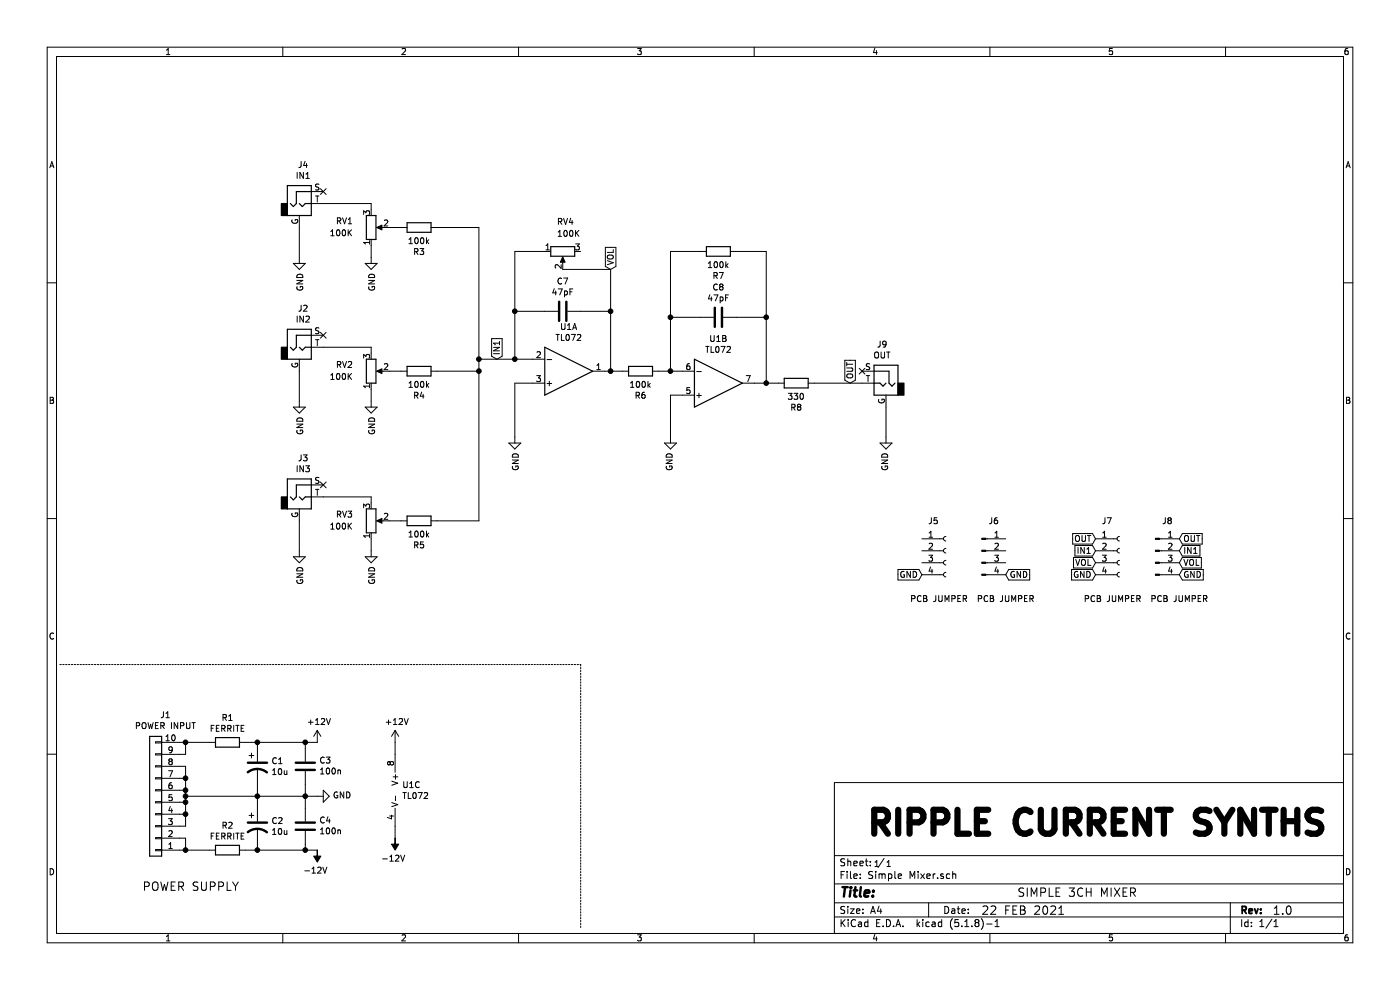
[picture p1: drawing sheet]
EESchema Schematic File Version 4
EELAYER 30 0
EELAYER END
$Descr A4 11693 8268
encoding utf-8
Sheet 1 1
Title ""
Date ""
Rev ""
Comp ""
Comment1 ""
Comment2 ""
Comment3 ""
Comment4 ""
$EndDescr
$Comp
L Connector_Generic:Conn_01x10 J?
U 1 1
P 1300 6700
AR Path="/60299D09/602B6C99" Ref="J?"  Part="1" 
AR Path="/602B6C99" Ref="J1"  Part="1" 
F 0 "J1" H 1218 5975 50  0000 C CNN
F 1 "POWER INPUT" H 1218 6066 50  0000 C CNN
F 2 "Connector_IDC:IDC-Header_2x05_P2.54mm_Vertical" H 1300 6700 50  0001 C CNN
F 3 "~" H 1300 6700 50  0001 C CNN
	1    1300 6700
	-1   0    0    1   
$EndComp
$Comp
L Device:R R?
U 1 1
P 1900 6200
AR Path="/60299D09/602B6C9F" Ref="R?"  Part="1" 
AR Path="/602B6C9F" Ref="R1"  Part="1" 
F 0 "R1" V 1693 6200 50  0000 C CNN
F 1 "FERRITE" V 1784 6200 50  0000 C CNN
F 2 "Resistor_THT:R_Axial_DIN0204_L3.6mm_D1.6mm_P7.62mm_Horizontal" V 1830 6200 50  0001 C CNN
F 3 "~" H 1900 6200 50  0001 C CNN
	1    1900 6200
	0    1    1    0   
$EndComp
$Comp
L Device:R R?
U 1 1
P 1900 7100
AR Path="/60299D09/602B6CA5" Ref="R?"  Part="1" 
AR Path="/602B6CA5" Ref="R2"  Part="1" 
F 0 "R2" V 1693 7100 50  0000 C CNN
F 1 "FERRITE" V 1784 7100 50  0000 C CNN
F 2 "Resistor_THT:R_Axial_DIN0204_L3.6mm_D1.6mm_P7.62mm_Horizontal" V 1830 7100 50  0001 C CNN
F 3 "~" H 1900 7100 50  0001 C CNN
	1    1900 7100
	0    1    1    0   
$EndComp
$Comp
L Device:CP1 C?
U 1 1
P 2150 6400
AR Path="/60299D09/602B6CAB" Ref="C?"  Part="1" 
AR Path="/602B6CAB" Ref="C1"  Part="1" 
F 0 "C1" H 2265 6446 50  0000 L CNN
F 1 "10u" H 2265 6355 50  0000 L CNN
F 2 "Capacitor_THT:CP_Radial_D6.3mm_P2.50mm" H 2150 6400 50  0001 C CNN
F 3 "~" H 2150 6400 50  0001 C CNN
	1    2150 6400
	1    0    0    -1  
$EndComp
$Comp
L Device:CP1 C?
U 1 1
P 2150 6900
AR Path="/60299D09/602B6CB1" Ref="C?"  Part="1" 
AR Path="/602B6CB1" Ref="C2"  Part="1" 
F 0 "C2" H 2265 6946 50  0000 L CNN
F 1 "10u" H 2265 6855 50  0000 L CNN
F 2 "Capacitor_THT:CP_Radial_D6.3mm_P2.50mm" H 2150 6900 50  0001 C CNN
F 3 "~" H 2150 6900 50  0001 C CNN
	1    2150 6900
	1    0    0    -1  
$EndComp
$Comp
L power:GND #PWR?
U 1 1
P 2650 6650
AR Path="/60299D09/602B6CB7" Ref="#PWR?"  Part="1" 
AR Path="/602B6CB7" Ref="#PWR06"  Part="1" 
F 0 "#PWR06" H 2650 6400 50  0001 C CNN
F 1 "GND" V 2655 6522 50  0000 R CNN
F 2 "" H 2650 6650 50  0001 C CNN
F 3 "" H 2650 6650 50  0001 C CNN
	1    2650 6650
	0    -1   -1   0   
$EndComp
$Comp
L power:+12V #PWR?
U 1 1
P 2650 6200
AR Path="/60299D09/602B6CBD" Ref="#PWR?"  Part="1" 
AR Path="/602B6CBD" Ref="#PWR05"  Part="1" 
F 0 "#PWR05" H 2650 6050 50  0001 C CNN
F 1 "+12V" H 2665 6373 50  0000 C CNN
F 2 "" H 2650 6200 50  0001 C CNN
F 3 "" H 2650 6200 50  0001 C CNN
	1    2650 6200
	1    0    0    -1  
$EndComp
$Comp
L power:-12V #PWR?
U 1 1
P 2650 7100
AR Path="/60299D09/602B6CC3" Ref="#PWR?"  Part="1" 
AR Path="/602B6CC3" Ref="#PWR07"  Part="1" 
F 0 "#PWR07" H 2650 7200 50  0001 C CNN
F 1 "-12V" H 2665 7273 50  0000 C CNN
F 2 "" H 2650 7100 50  0001 C CNN
F 3 "" H 2650 7100 50  0001 C CNN
	1    2650 7100
	-1   0    0    1   
$EndComp
Wire Wire Line
	1500 6200 1550 6200
Wire Wire Line
	1500 6300 1550 6300
Wire Wire Line
	1550 6300 1550 6200
Connection ~ 1550 6200
Wire Wire Line
	1550 6200 1750 6200
Wire Wire Line
	1500 7100 1550 7100
Wire Wire Line
	1500 7000 1550 7000
Wire Wire Line
	1550 7000 1550 7100
Connection ~ 1550 7100
Wire Wire Line
	1550 7100 1750 7100
Wire Wire Line
	1500 6900 1550 6900
Wire Wire Line
	1550 6900 1550 6800
Wire Wire Line
	1550 6400 1500 6400
Wire Wire Line
	1500 6500 1550 6500
Connection ~ 1550 6500
Wire Wire Line
	1550 6500 1550 6400
Wire Wire Line
	1500 6600 1550 6600
Connection ~ 1550 6600
Wire Wire Line
	1550 6600 1550 6500
Wire Wire Line
	1500 6700 1550 6700
Connection ~ 1550 6700
Wire Wire Line
	1550 6700 1550 6650
Wire Wire Line
	1500 6800 1550 6800
Connection ~ 1550 6800
Wire Wire Line
	1550 6800 1550 6700
Connection ~ 1550 6650
Wire Wire Line
	1550 6650 1550 6600
Text Notes 2000 7450 2    70   ~ 0
POWER SUPPLY
Wire Wire Line
	1550 6650 2150 6650
Wire Wire Line
	2050 7100 2150 7100
$Comp
L Device:C C?
U 1 1
P 2550 6400
AR Path="/60299D09/602B6CE7" Ref="C?"  Part="1" 
AR Path="/602B6CE7" Ref="C3"  Part="1" 
F 0 "C3" H 2435 6354 50  0000 R CNN
F 1 "100n" H 2435 6445 50  0000 R CNN
F 2 "Capacitor_THT:C_Disc_D3.0mm_W2.0mm_P2.50mm" H 2588 6250 50  0001 C CNN
F 3 "~" H 2550 6400 50  0001 C CNN
	1    2550 6400
	-1   0    0    1   
$EndComp
$Comp
L Device:C C?
U 1 1
P 2550 6900
AR Path="/60299D09/602B6CED" Ref="C?"  Part="1" 
AR Path="/602B6CED" Ref="C4"  Part="1" 
F 0 "C4" H 2435 6854 50  0000 R CNN
F 1 "100n" H 2435 6945 50  0000 R CNN
F 2 "Capacitor_THT:C_Disc_D3.0mm_W2.0mm_P2.50mm" H 2588 6750 50  0001 C CNN
F 3 "~" H 2550 6900 50  0001 C CNN
	1    2550 6900
	-1   0    0    1   
$EndComp
Wire Wire Line
	2550 6250 2550 6200
Wire Wire Line
	2050 6200 2150 6200
Connection ~ 2550 6200
Wire Wire Line
	2550 6200 2650 6200
Wire Wire Line
	2150 6250 2150 6200
Connection ~ 2150 6200
Wire Wire Line
	2150 6200 2550 6200
Wire Wire Line
	2150 6750 2150 6650
Connection ~ 2150 6650
Wire Wire Line
	2150 6650 2550 6650
Wire Wire Line
	2150 6550 2150 6650
Wire Wire Line
	2550 6550 2550 6650
Connection ~ 2550 6650
Wire Wire Line
	2550 6650 2650 6650
Wire Wire Line
	2550 6750 2550 6650
Wire Wire Line
	2550 7050 2550 7100
Connection ~ 2550 7100
Wire Wire Line
	2550 7100 2650 7100
Wire Wire Line
	2150 7050 2150 7100
Connection ~ 2150 7100
Wire Wire Line
	2150 7100 2550 7100
$Comp
L power:-12V #PWR?
U 1 1
P 3300 7000
AR Path="/60299D09/602BD469" Ref="#PWR?"  Part="1" 
AR Path="/602BD469" Ref="#PWR09"  Part="1" 
F 0 "#PWR09" H 3300 7100 50  0001 C CNN
F 1 "-12V" H 3315 7173 50  0000 C CNN
F 2 "" H 3300 7000 50  0001 C CNN
F 3 "" H 3300 7000 50  0001 C CNN
	1    3300 7000
	-1   0    0    1   
$EndComp
$Comp
L power:+12V #PWR?
U 1 1
P 3300 6200
AR Path="/60299D09/602BD46F" Ref="#PWR?"  Part="1" 
AR Path="/602BD46F" Ref="#PWR08"  Part="1" 
F 0 "#PWR08" H 3300 6050 50  0001 C CNN
F 1 "+12V" H 3315 6373 50  0000 C CNN
F 2 "" H 3300 6200 50  0001 C CNN
F 3 "" H 3300 6200 50  0001 C CNN
	1    3300 6200
	1    0    0    -1  
$EndComp
$Comp
L power:GND #PWR?
U 1 1
P 2500 3350
AR Path="/60299D09/602C0450" Ref="#PWR?"  Part="1" 
AR Path="/602C0450" Ref="#PWR03"  Part="1" 
F 0 "#PWR03" H 2500 3100 50  0001 C CNN
F 1 "GND" V 2505 3222 50  0000 R CNN
F 2 "" H 2500 3350 50  0001 C CNN
F 3 "" H 2500 3350 50  0001 C CNN
	1    2500 3350
	1    0    0    -1  
$EndComp
$Comp
L Connector:AudioJack2_Ground J3
U 1 1
P 2500 4150
F 0 "J3" H 2532 4475 50  0000 C CNN
F 1 "IN3" H 2532 4384 50  0000 C CNN
F 2 "JACK:Jack_3.5mm_QingPu_WQP-PJ398SM_Vertical_CircularHoles" H 2500 4150 50  0001 C CNN
F 3 "~" H 2500 4150 50  0001 C CNN
	1    2500 4150
	1    0    0    -1  
$EndComp
$Comp
L power:GND #PWR?
U 1 1
P 2500 4600
AR Path="/60299D09/602C4B23" Ref="#PWR?"  Part="1" 
AR Path="/602C4B23" Ref="#PWR04"  Part="1" 
F 0 "#PWR04" H 2500 4350 50  0001 C CNN
F 1 "GND" V 2505 4472 50  0000 R CNN
F 2 "" H 2500 4600 50  0001 C CNN
F 3 "" H 2500 4600 50  0001 C CNN
	1    2500 4600
	1    0    0    -1  
$EndComp
Text Notes 9500 7500 2    70   ~ 0
SIMPLE 3CH MIXER
Text Notes 7350 7250 2    50   ~ 0
1
Text Notes 7450 7250 2    50   ~ 0
1
Text Notes 8900 7650 2    70   ~ 0
22 FEB 2021
Text Notes 10800 7650 2    70   ~ 0
1.0
Text Notes 11100 7000 2    200  ~ 40
RIPPLE CURRENT SYNTHS
$Comp
L Connector:AudioJack2_Ground J2
U 1 1
P 2500 2900
F 0 "J2" H 2532 3225 50  0000 C CNN
F 1 "IN2" H 2532 3134 50  0000 C CNN
F 2 "JACK:Jack_3.5mm_QingPu_WQP-PJ398SM_Vertical_CircularHoles" H 2500 2900 50  0001 C CNN
F 3 "~" H 2500 2900 50  0001 C CNN
	1    2500 2900
	1    0    0    -1  
$EndComp
Wire Notes Line
	500  5550 4850 5550
Wire Notes Line
	4850 5550 4850 7750
NoConn ~ 2700 2800
NoConn ~ 2700 4050
$Comp
L Connector:Conn_01x04_Female J5
U 1 1
P 7900 4600
F 0 "J5" H 7750 4850 50  0000 L CNN
F 1 "PCB JUMPER" H 7600 4200 50  0000 L CNN
F 2 "Connector_PinHeader_2.54mm:PinHeader_1x04_P2.54mm_Vertical" H 7900 4600 50  0001 C CNN
F 3 "~" H 7900 4600 50  0001 C CNN
	1    7900 4600
	1    0    0    -1  
$EndComp
$Comp
L Connector:Conn_01x04_Male J6
U 1 1
P 8200 4600
F 0 "J6" H 8300 4850 50  0000 C CNN
F 1 "PCB JUMPER" H 8400 4200 50  0000 C CNN
F 2 "Connector_PinHeader_2.54mm:PinHeader_1x04_P2.54mm_Vertical" H 8200 4600 50  0001 C CNN
F 3 "~" H 8200 4600 50  0001 C CNN
	1    8200 4600
	1    0    0    -1  
$EndComp
$Comp
L Connector:Conn_01x04_Female J7
U 1 1
P 9350 4600
F 0 "J7" H 9200 4850 50  0000 L CNN
F 1 "PCB JUMPER" H 9050 4200 50  0000 L CNN
F 2 "Connector_PinHeader_2.54mm:PinHeader_1x04_P2.54mm_Vertical" H 9350 4600 50  0001 C CNN
F 3 "~" H 9350 4600 50  0001 C CNN
	1    9350 4600
	1    0    0    -1  
$EndComp
$Comp
L Connector:Conn_01x04_Male J8
U 1 1
P 9650 4600
F 0 "J8" H 9750 4850 50  0000 C CNN
F 1 "PCB JUMPER" H 9850 4200 50  0000 C CNN
F 2 "Connector_PinHeader_2.54mm:PinHeader_1x04_P2.54mm_Vertical" H 9650 4600 50  0001 C CNN
F 3 "~" H 9650 4600 50  0001 C CNN
	1    9650 4600
	1    0    0    -1  
$EndComp
Text GLabel 9150 4800 0    50   Input ~ 0
GND
Text GLabel 7700 4800 0    50   Input ~ 0
GND
Text GLabel 8400 4800 2    50   Input ~ 0
GND
Text GLabel 9850 4800 2    50   Input ~ 0
GND
$Comp
L power:GND #PWR?
U 1 1
P 2500 2150
AR Path="/60299D09/605584C5" Ref="#PWR?"  Part="1" 
AR Path="/605584C5" Ref="#PWR01"  Part="1" 
F 0 "#PWR01" H 2500 1900 50  0001 C CNN
F 1 "GND" V 2505 2022 50  0000 R CNN
F 2 "" H 2500 2150 50  0001 C CNN
F 3 "" H 2500 2150 50  0001 C CNN
	1    2500 2150
	1    0    0    -1  
$EndComp
$Comp
L Connector:AudioJack2_Ground J4
U 1 1
P 2500 1700
F 0 "J4" H 2532 2025 50  0000 C CNN
F 1 "IN1" H 2532 1934 50  0000 C CNN
F 2 "JACK:Jack_3.5mm_QingPu_WQP-PJ398SM_Vertical_CircularHoles" H 2500 1700 50  0001 C CNN
F 3 "~" H 2500 1700 50  0001 C CNN
	1    2500 1700
	1    0    0    -1  
$EndComp
NoConn ~ 2700 1600
$Comp
L Device:R_POT RV1
U 1 1
P 3100 1900
F 0 "RV1" H 2950 1850 50  0000 R CNN
F 1 "100K" H 2950 1950 50  0000 R CNN
F 2 "Potentiometer_THT:Potentiometer_Alpha_RD901F-40-00D_Single_Vertical" H 3100 1900 50  0001 C CNN
F 3 "~" H 3100 1900 50  0001 C CNN
	1    3100 1900
	1    0    0    1   
$EndComp
$Comp
L Device:R_POT RV2
U 1 1
P 3100 3100
F 0 "RV2" H 2950 3050 50  0000 R CNN
F 1 "100K" H 2950 3150 50  0000 R CNN
F 2 "Potentiometer_THT:Potentiometer_Alpha_RD901F-40-00D_Single_Vertical" H 3100 3100 50  0001 C CNN
F 3 "~" H 3100 3100 50  0001 C CNN
	1    3100 3100
	1    0    0    1   
$EndComp
$Comp
L Device:R_POT RV3
U 1 1
P 3100 4350
F 0 "RV3" H 2950 4300 50  0000 R CNN
F 1 "100K" H 2950 4400 50  0000 R CNN
F 2 "Potentiometer_THT:Potentiometer_Alpha_RD901F-40-00D_Single_Vertical" H 3100 4350 50  0001 C CNN
F 3 "~" H 3100 4350 50  0001 C CNN
	1    3100 4350
	1    0    0    1   
$EndComp
$Comp
L Device:R R?
U 1 1
P 3500 1900
AR Path="/60299D09/6055F2AB" Ref="R?"  Part="1" 
AR Path="/6055F2AB" Ref="R3"  Part="1" 
F 0 "R3" V 3293 1900 50  0000 C CNN
F 1 "100k" V 3384 1900 50  0000 C CNN
F 2 "Resistor_THT:R_Axial_DIN0204_L3.6mm_D1.6mm_P5.08mm_Vertical" V 3430 1900 50  0001 C CNN
F 3 "~" H 3500 1900 50  0001 C CNN
	1    3500 1900
	0    -1   -1   0   
$EndComp
$Comp
L power:GND #PWR?
U 1 1
P 3100 4600
AR Path="/60299D09/605634CE" Ref="#PWR?"  Part="1" 
AR Path="/605634CE" Ref="#PWR013"  Part="1" 
F 0 "#PWR013" H 3100 4350 50  0001 C CNN
F 1 "GND" V 3105 4472 50  0000 R CNN
F 2 "" H 3100 4600 50  0001 C CNN
F 3 "" H 3100 4600 50  0001 C CNN
	1    3100 4600
	1    0    0    -1  
$EndComp
$Comp
L power:GND #PWR?
U 1 1
P 3100 3350
AR Path="/60299D09/60563C9E" Ref="#PWR?"  Part="1" 
AR Path="/60563C9E" Ref="#PWR010"  Part="1" 
F 0 "#PWR010" H 3100 3100 50  0001 C CNN
F 1 "GND" V 3105 3222 50  0000 R CNN
F 2 "" H 3100 3350 50  0001 C CNN
F 3 "" H 3100 3350 50  0001 C CNN
	1    3100 3350
	1    0    0    -1  
$EndComp
$Comp
L power:GND #PWR?
U 1 1
P 3100 2150
AR Path="/60299D09/60564144" Ref="#PWR?"  Part="1" 
AR Path="/60564144" Ref="#PWR02"  Part="1" 
F 0 "#PWR02" H 3100 1900 50  0001 C CNN
F 1 "GND" V 3105 2022 50  0000 R CNN
F 2 "" H 3100 2150 50  0001 C CNN
F 3 "" H 3100 2150 50  0001 C CNN
	1    3100 2150
	1    0    0    -1  
$EndComp
Wire Wire Line
	2500 1900 2500 2150
Wire Wire Line
	3100 2050 3100 2150
Wire Wire Line
	3100 1700 3100 1750
Wire Wire Line
	2700 1700 3100 1700
Wire Wire Line
	3100 2900 3100 2950
Wire Wire Line
	2700 2900 3100 2900
Wire Wire Line
	3100 3250 3100 3350
Wire Wire Line
	2500 3100 2500 3350
Wire Wire Line
	3100 4150 3100 4200
Wire Wire Line
	2700 4150 3100 4150
Wire Wire Line
	2500 4350 2500 4600
Wire Wire Line
	3100 4500 3100 4600
$Comp
L Device:R R?
U 1 1
P 3500 3100
AR Path="/60299D09/605732A0" Ref="R?"  Part="1" 
AR Path="/605732A0" Ref="R4"  Part="1" 
F 0 "R4" V 3293 3100 50  0000 C CNN
F 1 "100k" V 3384 3100 50  0000 C CNN
F 2 "Resistor_THT:R_Axial_DIN0204_L3.6mm_D1.6mm_P5.08mm_Vertical" V 3430 3100 50  0001 C CNN
F 3 "~" H 3500 3100 50  0001 C CNN
	1    3500 3100
	0    -1   -1   0   
$EndComp
$Comp
L Device:R R?
U 1 1
P 3500 4350
AR Path="/60299D09/6057364C" Ref="R?"  Part="1" 
AR Path="/6057364C" Ref="R5"  Part="1" 
F 0 "R5" V 3293 4350 50  0000 C CNN
F 1 "100k" V 3384 4350 50  0000 C CNN
F 2 "Resistor_THT:R_Axial_DIN0204_L3.6mm_D1.6mm_P5.08mm_Vertical" V 3430 4350 50  0001 C CNN
F 3 "~" H 3500 4350 50  0001 C CNN
	1    3500 4350
	0    -1   -1   0   
$EndComp
Wire Wire Line
	3350 1900 3250 1900
Wire Wire Line
	3350 3100 3250 3100
Wire Wire Line
	3350 4350 3250 4350
Wire Wire Line
	3650 4350 4000 4350
Wire Wire Line
	4000 4350 4000 3100
Wire Wire Line
	4000 1900 3650 1900
Wire Wire Line
	3650 3100 4000 3100
Connection ~ 4000 3100
Wire Wire Line
	4000 3100 4000 3000
$Comp
L Amplifier_Operational:TL072 U1
U 1 1
P 4750 3100
F 0 "U1" H 4750 2733 50  0000 C CNN
F 1 "TL072" H 4750 2824 50  0000 C CNN
F 2 "Package_DIP:DIP-8_W7.62mm_LongPads" H 4750 3100 50  0001 C CNN
F 3 "http://www.ti.com/lit/ds/symlink/tl071.pdf" H 4750 3100 50  0001 C CNN
	1    4750 3100
	1    0    0    1   
$EndComp
$Comp
L Amplifier_Operational:TL072 U1
U 2 1
P 6000 3200
F 0 "U1" H 6000 2833 50  0000 C CNN
F 1 "TL072" H 6000 2924 50  0000 C CNN
F 2 "Package_DIP:DIP-8_W7.62mm_LongPads" H 6000 3200 50  0001 C CNN
F 3 "http://www.ti.com/lit/ds/symlink/tl071.pdf" H 6000 3200 50  0001 C CNN
	2    6000 3200
	1    0    0    1   
$EndComp
$Comp
L Amplifier_Operational:TL072 U1
U 3 1
P 3400 6600
F 0 "U1" H 3358 6646 50  0000 L CNN
F 1 "TL072" H 3358 6555 50  0000 L CNN
F 2 "Package_DIP:DIP-8_W7.62mm_LongPads" H 3400 6600 50  0001 C CNN
F 3 "http://www.ti.com/lit/ds/symlink/tl071.pdf" H 3400 6600 50  0001 C CNN
	3    3400 6600
	1    0    0    -1  
$EndComp
$Comp
L Device:R_POT RV4
U 1 1
P 4700 2100
F 0 "RV4" V 4450 2150 50  0000 R CNN
F 1 "100K" V 4550 2150 50  0000 R CNN
F 2 "Potentiometer_THT:Potentiometer_Alpha_RD901F-40-00D_Single_Vertical" H 4700 2100 50  0001 C CNN
F 3 "~" H 4700 2100 50  0001 C CNN
	1    4700 2100
	0    -1   1    0   
$EndComp
$Comp
L Device:C C?
U 1 1
P 4700 2600
AR Path="/60299D09/605879AE" Ref="C?"  Part="1" 
AR Path="/605879AE" Ref="C7"  Part="1" 
F 0 "C7" V 4448 2600 50  0000 C CNN
F 1 "47pF" V 4539 2600 50  0000 C CNN
F 2 "Capacitor_THT:C_Disc_D3.0mm_W2.0mm_P2.50mm" H 4738 2450 50  0001 C CNN
F 3 "~" H 4700 2600 50  0001 C CNN
	1    4700 2600
	0    1    1    0   
$EndComp
Wire Wire Line
	4450 3000 4300 3000
Connection ~ 4000 3000
Wire Wire Line
	4000 3000 4000 1900
Wire Wire Line
	5050 3100 5100 3100
Wire Wire Line
	5100 3100 5100 2600
Wire Wire Line
	5100 2250 4700 2250
Wire Wire Line
	4850 2600 5100 2600
Connection ~ 5100 2600
Wire Wire Line
	5100 2600 5100 2250
Wire Wire Line
	4550 2600 4300 2600
Wire Wire Line
	4300 2600 4300 3000
Connection ~ 4300 3000
Wire Wire Line
	4300 3000 4000 3000
Wire Wire Line
	4550 2100 4300 2100
Wire Wire Line
	4300 2100 4300 2600
Connection ~ 4300 2600
Wire Wire Line
	4300 3200 4450 3200
$Comp
L Device:R R?
U 1 1
P 5350 3100
AR Path="/60299D09/60592973" Ref="R?"  Part="1" 
AR Path="/60592973" Ref="R6"  Part="1" 
F 0 "R6" V 5143 3100 50  0000 C CNN
F 1 "100k" V 5234 3100 50  0000 C CNN
F 2 "Resistor_THT:R_Axial_DIN0204_L3.6mm_D1.6mm_P5.08mm_Vertical" V 5280 3100 50  0001 C CNN
F 3 "~" H 5350 3100 50  0001 C CNN
	1    5350 3100
	0    -1   -1   0   
$EndComp
Wire Wire Line
	5200 3100 5100 3100
Connection ~ 5100 3100
$Comp
L Device:R R?
U 1 1
P 6000 2100
AR Path="/60299D09/60598F27" Ref="R?"  Part="1" 
AR Path="/60598F27" Ref="R7"  Part="1" 
F 0 "R7" V 5793 2100 50  0000 C CNN
F 1 "100k" V 5884 2100 50  0000 C CNN
F 2 "Resistor_THT:R_Axial_DIN0204_L3.6mm_D1.6mm_P5.08mm_Vertical" V 5930 2100 50  0001 C CNN
F 3 "~" H 6000 2100 50  0001 C CNN
	1    6000 2100
	0    -1   -1   0   
$EndComp
$Comp
L Device:C C?
U 1 1
P 6000 2650
AR Path="/60299D09/60599E9D" Ref="C?"  Part="1" 
AR Path="/60599E9D" Ref="C8"  Part="1" 
F 0 "C8" V 5748 2650 50  0000 C CNN
F 1 "47pF" V 5839 2650 50  0000 C CNN
F 2 "Capacitor_THT:C_Disc_D3.0mm_W2.0mm_P2.50mm" H 6038 2500 50  0001 C CNN
F 3 "~" H 6000 2650 50  0001 C CNN
	1    6000 2650
	0    1    1    0   
$EndComp
Wire Wire Line
	5700 3100 5600 3100
Wire Wire Line
	5600 2100 5600 2650
Connection ~ 5600 3100
Wire Wire Line
	5600 3100 5500 3100
Connection ~ 5600 2650
Wire Wire Line
	5600 2650 5600 3100
Wire Wire Line
	6400 3200 6300 3200
Wire Wire Line
	6400 2100 6400 2650
Wire Wire Line
	5600 2100 5850 2100
Wire Wire Line
	6150 2100 6400 2100
Wire Wire Line
	6150 2650 6400 2650
Connection ~ 6400 2650
Wire Wire Line
	6400 2650 6400 3200
Wire Wire Line
	5600 2650 5850 2650
$Comp
L Device:R R?
U 1 1
P 6650 3200
AR Path="/60299D09/605AD660" Ref="R?"  Part="1" 
AR Path="/605AD660" Ref="R8"  Part="1" 
F 0 "R8" V 6443 3200 50  0000 C CNN
F 1 "330" V 6534 3200 50  0000 C CNN
F 2 "Resistor_THT:R_Axial_DIN0204_L3.6mm_D1.6mm_P5.08mm_Vertical" V 6580 3200 50  0001 C CNN
F 3 "~" H 6650 3200 50  0001 C CNN
	1    6650 3200
	0    -1   -1   0   
$EndComp
Wire Wire Line
	6500 3200 6400 3200
Connection ~ 6400 3200
$Comp
L power:GND #PWR?
U 1 1
P 7400 3650
AR Path="/60299D09/605B1E6E" Ref="#PWR?"  Part="1" 
AR Path="/605B1E6E" Ref="#PWR016"  Part="1" 
F 0 "#PWR016" H 7400 3400 50  0001 C CNN
F 1 "GND" V 7405 3522 50  0000 R CNN
F 2 "" H 7400 3650 50  0001 C CNN
F 3 "" H 7400 3650 50  0001 C CNN
	1    7400 3650
	-1   0    0    -1  
$EndComp
$Comp
L Connector:AudioJack2_Ground J9
U 1 1
P 7400 3200
F 0 "J9" H 7432 3525 50  0000 C CNN
F 1 "OUT" H 7432 3434 50  0000 C CNN
F 2 "JACK:Jack_3.5mm_QingPu_WQP-PJ398SM_Vertical_CircularHoles" H 7400 3200 50  0001 C CNN
F 3 "~" H 7400 3200 50  0001 C CNN
	1    7400 3200
	-1   0    0    -1  
$EndComp
NoConn ~ 7200 3100
Wire Wire Line
	7400 3400 7400 3650
Wire Wire Line
	7200 3200 6800 3200
$Comp
L power:GND #PWR?
U 1 1
P 5600 3650
AR Path="/60299D09/605B5A96" Ref="#PWR?"  Part="1" 
AR Path="/605B5A96" Ref="#PWR015"  Part="1" 
F 0 "#PWR015" H 5600 3400 50  0001 C CNN
F 1 "GND" V 5605 3522 50  0000 R CNN
F 2 "" H 5600 3650 50  0001 C CNN
F 3 "" H 5600 3650 50  0001 C CNN
	1    5600 3650
	-1   0    0    -1  
$EndComp
$Comp
L power:GND #PWR?
U 1 1
P 4300 3650
AR Path="/60299D09/605B6120" Ref="#PWR?"  Part="1" 
AR Path="/605B6120" Ref="#PWR014"  Part="1" 
F 0 "#PWR014" H 4300 3400 50  0001 C CNN
F 1 "GND" V 4305 3522 50  0000 R CNN
F 2 "" H 4300 3650 50  0001 C CNN
F 3 "" H 4300 3650 50  0001 C CNN
	1    4300 3650
	1    0    0    -1  
$EndComp
Wire Wire Line
	5700 3300 5600 3300
Wire Wire Line
	5600 3300 5600 3650
Wire Wire Line
	4300 3200 4300 3650
Text GLabel 7100 3200 1    50   Input ~ 0
OUT
Text GLabel 4150 3000 1    50   Input ~ 0
IN1
Text GLabel 5100 2250 1    50   Input ~ 0
VOL
Text GLabel 9850 4500 2    50   Input ~ 0
OUT
Text GLabel 9850 4700 2    50   Input ~ 0
VOL
Text GLabel 9850 4600 2    50   Input ~ 0
IN1
Text GLabel 9150 4500 0    50   Input ~ 0
OUT
Text GLabel 9150 4700 0    50   Input ~ 0
VOL
Text GLabel 9150 4600 0    50   Input ~ 0
IN1
Wire Wire Line
	3300 6900 3300 7000
Wire Wire Line
	3300 6200 3300 6300
$EndSCHEMATC
